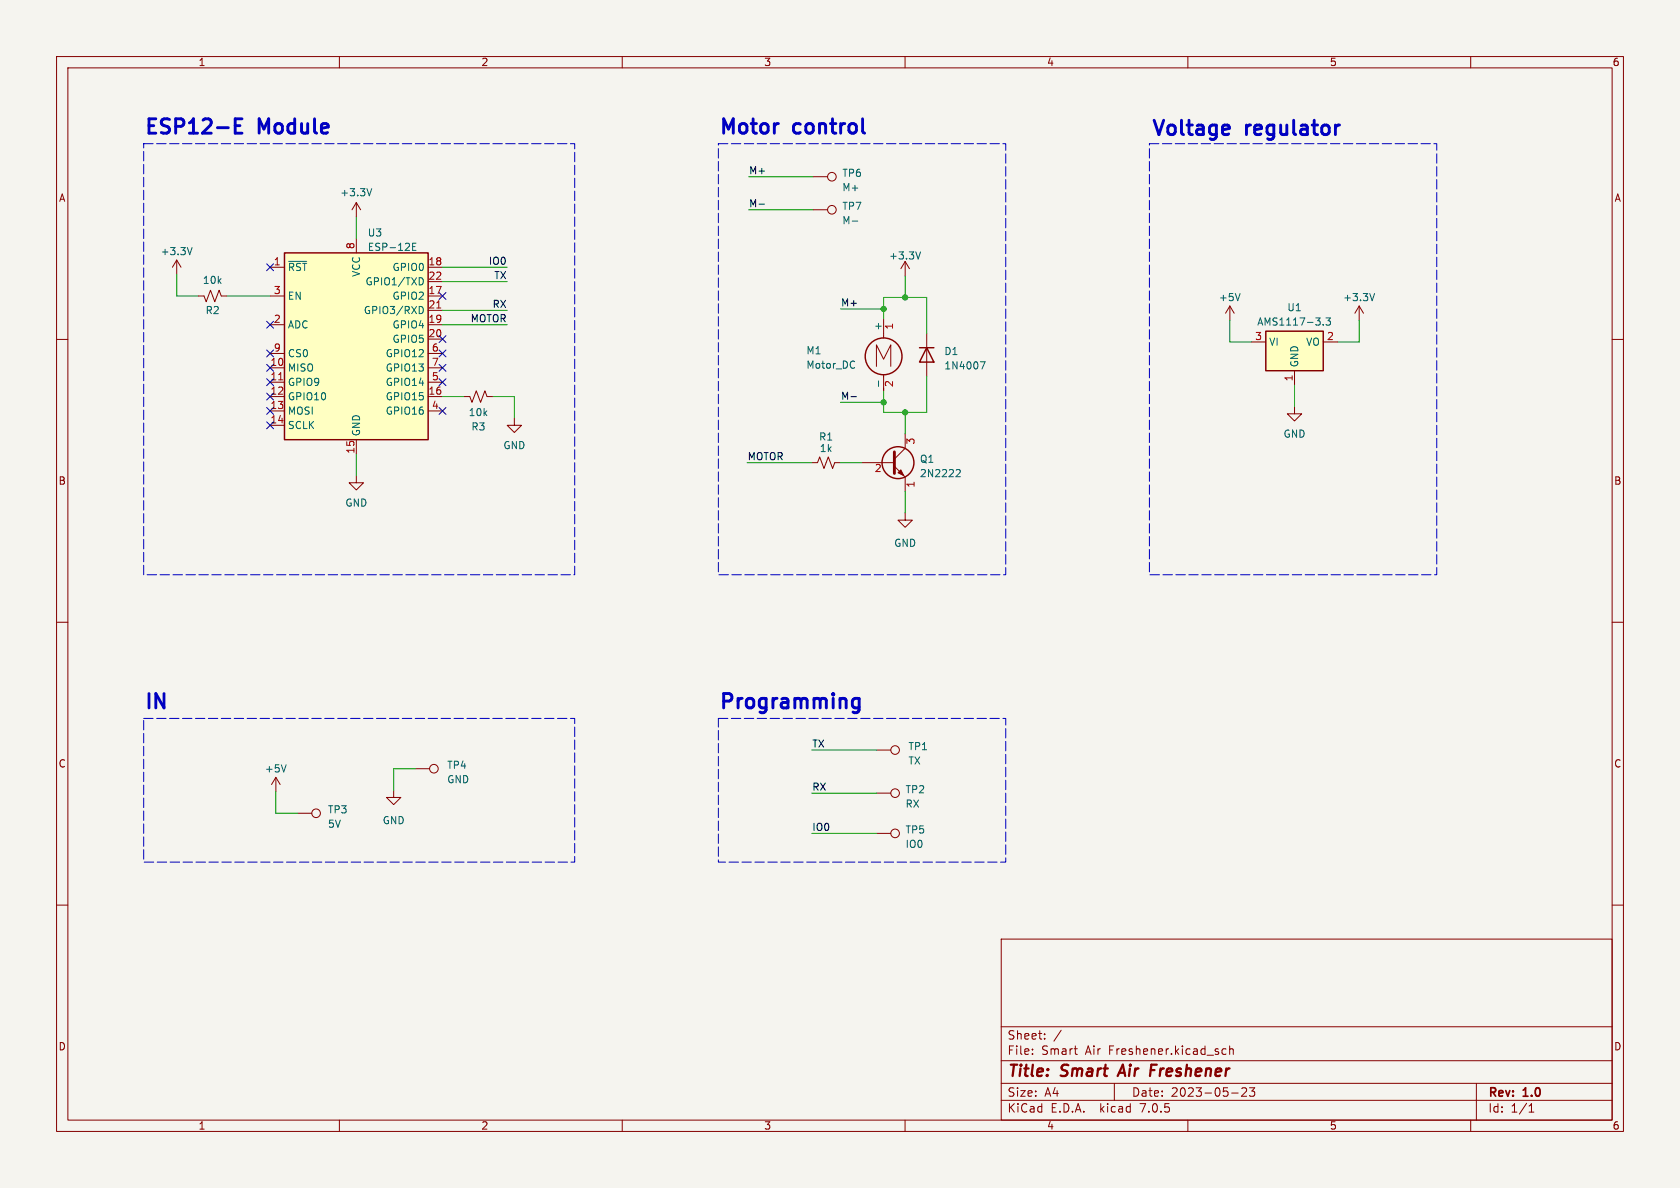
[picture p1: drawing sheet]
<svg xmlns="http://www.w3.org/2000/svg" width="297mm" height="210mm" viewBox="0 0 297 210" stroke-linecap="round" stroke-linejoin="round" font-family="sans-serif">
<path d="M0 0h297v210h-297z" fill="#f5f4ef" stroke="#f5f4ef" stroke-width=".18"/>
<g fill="none" stroke="#840000" stroke-width=".18">
<path d="M10 10h277v190h-277zM12 12h273v186h-273zM60 10v2M110 10v2M160 10v2M210 10v2M260 10v2M63 35.8l-.8 1.3M63 35.8v2.6M63 35.8l.8 1.3M143.8 37.1h2.5M143.8 31.2h2.5"/>
<path d="M10 60h2M31.2 46l-.7 1.2M31.2 46v2.5M31.2 46l.8 1.2M35.1 52.3h1l.3 1 .8-2 .8 2 .7-2 .4 1h1M47.8 52.3h2.5M47.8 47.2h2.5M47.8 57.4h2.5M63 42.2v2.5M75.7 52.3h2.5M75.7 47.2h2.5M75.7 57.4h2.5"/>
<path d="M75.7 59.9h2.5M75.7 54.9h2.5M75.7 49.8h2.5M156.2 56.4v3.3M160 46.2v2.6M160 46.2l-.7 1.3M160 46.2l.8 1.3M163.8 58.9v7.6M217.4 54.1v2.5M217.4 54.1l-.7 1.3M217.4 54.1l.8 1.3M240.3 54.1l-.8 1.3"/>
<path d="M240.3 54.1v2.5M240.3 54.1l.7 1.3M285 60h2M47.8 70.1h2.5M47.8 65h2.5M47.8 67.6h2.5M47.8 72.6h2.5M47.8 75.2h2.5M47.8 62.5h2.5M63 77.7v2.6M75.7 70.1h2.5M75.7 65h2.5"/>
<path d="M75.7 67.6h2.5M75.7 72.6h2.5M75.7 62.5h2.5M82 70.1h1.1l.3 1 .8-2 .8 2 .7-2 .4 1h1M90.9 73.9v1.3h1.3l-1.3 1.3-1.2-1.3h1.2M154.9 64.8v-3.8l1.3 2.5 1.3-2.5v3.8M156.2 66.2v2.9M160 76.7v2.5l-1.9 2M221.2 60.5h2.6M228.9 71.9v1.3h1.2l-1.2 1.2-1.3-1.2h1.3M228.9 65.5v2.6M233.9 60.5h2.6"/>
<path d="M63 84.1v1.2h1.3l-1.3 1.3-1.3-1.3h1.3M143.5 81.8h1l.4-1 .8 2 .7-2 .8 2 .4-1h1M152.4 81.8h5.7M158.1 82.4l1.9 1.9v2.6M160 90.7v1.2h1.3l-1.3 1.3-1.3-1.3h1.3M10 110h2M285 110h2M48.8 137.4l-.8 1.3M48.8 137.4v2.6M48.8 137.4l.7 1.3M69.6 139.7v1.3h1.3l-1.3 1.2-1.3-1.2h1.3M73.4 135.9h2.5"/>
<path d="M154.9 132.6h2.6M10 160h2M52.6 143.8h2.5M154.9 147.3h2.6M154.9 140.2h2.6M285 160h2M177 166h108v32h-108zM60 198v2M110 198v2M160 198v2M177 194.5h108M177 191.5h108"/>
<path d="M177 187.5h108M177 181.5h108M182.5 186.3v.1M182.5 185.5v.1M184.7 183.6v.1M184.7 182.8v.1M187.6 182.1l-1.3 2M189.9 185.4h.6M190.2 186.3l.3 .1M197 191.5v3M210 198v2M216.7 185.5l-.4-.1-.3 .3v.4l.2 .2h.5"/>
<path d="M217.4 185.5l.2-.1 .4 .1v.9M217.4 184.9v1.5M217.7 193.2h1.2M219.5 192.4l.6-.1 .2 .1 .1 .3-.9 1.1h.9M220.9 192.3h.9l-.5 .6 .4 .1v.7l-.2 .1h-.4l-.2-.1M260 198v2M261 191.5v6.5M270.3 196.6h.9M270.3 195.5l.4-.4v1.5"/>
<circle cx="147.1" cy="37.1" r=".76"/>
<circle cx="147.1" cy="31.2" r=".76"/>
<circle cx="76.7" cy="135.9" r=".76"/>
<circle cx="158.2" cy="132.6" r=".76"/>
<circle cx="55.9" cy="143.8" r=".76"/>
<circle cx="158.2" cy="140.2" r=".76"/>
<circle cx="158.2" cy="147.3" r=".76"/>
</g>
<g fill="none" stroke="#006464" stroke-width=".18">
<path d="M65.7 33.3l-.4 1.3M150.7 39.1h.9M34 43.8l-.5 1.2M51 46.2h3.2M72.9 43.6h.5M73.5 43h-.6v1.3h.6M74.4 54.2a.68 .68 0 0 1 .4 .6 .68 .68 0 0 1-.4 .6M74.4 49.1a.68 .68 0 0 1 .4 .6 .68 .68 0 0 1-.4 .7M162.7 44.5l-.4 1.3M219.2 51.9l-.4 1.3M233.9 57.4v.1M234.4 56.2h.8l-.4 .5 .3 .1v.6l-.1 .1-.6-.1"/>
<path d="M243 51.9l-.4 1.3M155.3 67.3v1M173.3 64h.8l-.5 1.2M169.2 83l.4 .1 .2 .3-.8 .9h.8M50.6 135.2l-.4 1.3"/>
</g>
<g fill="#ffffc2" stroke="#ffffc2" stroke-width=".18">
<path d="M50.3 44.7h25.4v33h-25.4z"/>
<path d="M223.8 58.5h10.1v7h-10.1z"/>
</g>
<g fill="none" stroke="#840000" stroke-width=".25">
<path d="M50.3 44.7h25.4v33h-25.4zM223.8 58.5h10.1v7h-10.1zM162.6 61.5h2.5M163.8 61.5l1.3 2.5h-2.5z"/>
<circle cx="156.2" cy="63" r="3.3"/>
<circle cx="158.7" cy="81.8" r="2.82"/>
</g>
<path d="M77.2 54.4h.7M49.3 67.1h.7" fill="none" stroke="#a90000" stroke-width=".18"/>
<path d="M158.1 79.9v3.8" fill="none" stroke="#840000" stroke-width=".51"/>
<path d="M158.7 83.6l.6-.5 .5 1z" fill="#840000" stroke="#840000" stroke-width=".18"/>
<path d="M134.2 36.1h1M150.4 70.1h1" fill="none" stroke="#0f0f0f" stroke-width=".18"/>
<path d="M41.6 22.2h.8M42.8 21h-1.2v2.5h1.2M236.6 22.1h.2M150.9 125l.3 .1 .7-.1M150.9 123.6l.3-.2 .7 .2M151.9 123.4v2.1a.69 .69 0 0 1-1.1 .4" fill="none" stroke="#0000c2" stroke-width=".51"/>
<path d="M25.4 25.4h76.2v76.2h-76.2v-76.2M127 25.4h50.8v76.2h-50.8v-76.2M203.2 25.4h50.8v76.2h-50.8v-76.2M25.4 127h76.2v25.4h-76.2v-25.4M127 127h50.8v25.4h-50.8v-25.4" fill="none" stroke="#0000c2" stroke-width=".18" stroke-dasharray="1.7 .6"/>
<g fill="none" stroke="#009600" stroke-width=".18">
<path d="M63 38.4v3.8M132.3 37.1h11.5M132.3 31.2h11.5M31.2 48.5v3.8h3.9M40.1 52.3h7.7M78.2 54.9h11.5M78.2 47.2h11.5M78.2 57.4h11.5M78.2 49.8h11.5M148.6 54.6h7.6M156.2 56.4v-3.8h7.6v6.3M160 48.8v3.8"/>
<path d="M217.4 56.6v3.9h3.8M240.3 56.6v3.9h-3.8M78.2 70.1h3.8M87.1 70.1h3.8v3.8M148.6 71.1h7.6M160 72.9v3.8M163.8 66.5v6.4h-7.6v-3.8M228.9 68.1v3.8M63 80.3v3.8M132.1 81.8h11.4M148.6 81.8h3.8M160 86.9v3.8"/>
<path d="M48.8 140v3.8h3.8M73.4 135.9h-3.8v3.8M143.5 132.6h11.4M143.5 140.2h11.4M143.5 147.3h11.4"/>
</g>
<g fill="none" stroke="#000084" stroke-width=".18">
<path d="M47.1 46.6l1.3 1.3M47.1 56.8l1.3 1.2M48.4 46.6l-1.3 1.3M48.4 56.8l-1.3 1.2M77.6 59.3l1.2 1.3M77.6 51.7l1.2 1.2M78.8 59.3l-1.2 1.3M78.8 51.7l-1.2 1.2M47.1 67l1.3 1.2M47.1 69.5l1.3 1.2M47.1 74.6l1.3 1.2M47.1 72l1.3 1.3"/>
<path d="M47.1 61.9l1.3 1.2M47.1 64.4l1.3 1.2M48.4 67l-1.3 1.2M48.4 69.5l-1.3 1.2M48.4 74.6l-1.3 1.2M48.4 72l-1.3 1.3M48.4 61.9l-1.3 1.2M48.4 64.4l-1.3 1.2M77.6 72l1.2 1.3M77.6 67l1.2 1.2M77.6 64.4l1.2 1.2M77.6 61.9l1.2 1.2"/>
<path d="M78.8 72l-1.2 1.3M78.8 67l-1.2 1.2M78.8 64.4l-1.2 1.2M78.8 61.9l-1.2 1.2"/>
</g>
<g fill="#009600" stroke="#009600" stroke-width=".18">
<circle cx="156.2" cy="54.6" r=".46"/>
<circle cx="156.2" cy="71.1" r=".46"/>
<circle cx="160" cy="52.6" r=".46"/>
<circle cx="160" cy="72.9" r=".46"/>
</g>
<g font-size="3.5" fill="#0000c2">
<text x="25.4" y="23.9">ESP12-E</text>
<text x="45.6" y="23.9">Module</text>
<text x="127" y="23.9">Motor</text>
<text x="140.2" y="23.9">control</text>
<text x="203.5" y="24.1">Voltage</text>
<text x="220.2" y="24.1">regulator</text>
<text x="25.4" y="125.5">IN</text>
<text x="127" y="125.5">Programming</text>
</g>
<g font-size="2.8" fill="#840000">
<text x="178" y="190.8">Title:</text>
<text x="187.5" y="190.8">Smart</text>
<text x="198.3" y="190.8">Air Freshener</text>
</g>
<g font-size="2.1" fill="#840000">
<text x="178" y="183.9">Sheet:</text>
<text x="178" y="186.6">File:</text>
<text x="184" y="186.6">Smart</text>
<text x="191.8" y="186.6">Air</text>
<text x="196" y="186.6">Freshener.kicad_sch</text>
<text x="178" y="196.8">KiCad</text>
<text x="178" y="194">Size:</text>
<text x="184.6" y="194">A4</text>
<text x="185.7" y="196.8">E.D.A.</text>
<text x="194.4" y="196.8">kicad</text>
<text x="200" y="194">Date:</text>
<text x="201.5" y="196.8">7.0.5</text>
<text x="206.9" y="194">2023-05-23</text>
<text x="263" y="194.2">Rev:</text>
<text x="263" y="196.8">Id:</text>
<text x="267" y="196.8">1/1</text>
<text x="269.2" y="194.2">1.0</text>
</g>
<g font-size="1.8" fill="#840000">
<text x="35" y="11.8">1</text>
<text x="85" y="11.8">2</text>
<text x="135" y="11.8">3</text>
<text x="185" y="11.8">4</text>
<text x="235" y="11.8">5</text>
<text x="285" y="11.8">6</text>
<text x="10.4" y="35.8">A</text>
<text x="285.4" y="35.8">A</text>
<text x="10.3" y="85.8">B</text>
<text x="285.3" y="85.8">B</text>
<text x="10.3" y="135.8">C</text>
<text x="285.3" y="135.8">C</text>
<text x="10.3" y="185.8">D</text>
<text x="285.3" y="185.8">D</text>
<text x="35" y="199.8">1</text>
<text x="85" y="199.8">2</text>
<text x="135" y="199.8">3</text>
<text x="185" y="199.8">4</text>
<text x="235" y="199.8">5</text>
<text x="285" y="199.8">6</text>
</g>
<g font-size="1.8" fill="#006464">
<text x="60.1" y="34.9">+3.3V</text>
<text x="148.9" y="31.4">TP6</text>
<text x="148.9" y="34">M+</text>
<text x="65" y="42">U3</text>
<text x="148.9" y="37.3">TP7</text>
<text x="148.9" y="39.8">M-</text>
<text x="28.3" y="45.3">+3.3V</text>
<text x="65" y="44.5">ESP-12E</text>
<text x="157.1" y="46">+3.3V</text>
<text x="35.8" y="50.4">10k</text>
<text x="50.8" y="48.1">~{RST}</text>
<text x="50.8" y="53.1">EN</text>
<text x="63.8" y="49" transform="rotate(-90 63.8 49)">VCC</text>
<text x="64.6" y="50.6">GPIO1/TXD</text>
<text x="69.4" y="53.1">GPIO2</text>
<text x="69.4" y="48.1">GPIO0</text>
<text x="215.4" y="53.4">+5V</text>
<text x="237.4" y="53.4">+3.3V</text>
<text x="36.3" y="55.7">R2</text>
<text x="50.8" y="58.2">ADC</text>
<text x="64.3" y="55.7">GPIO3/RXD</text>
<text x="69.4" y="58.2">GPIO4</text>
<text x="156" y="58.5" transform="rotate(-90 156 58.5)">+</text>
<text x="222.2" y="57.7">AMS1117-3.3</text>
<text x="227.5" y="55.2">U1</text>
<text x="50.8" y="65.8">MISO</text>
<text x="50.8" y="63.3">CS0</text>
<text x="68.2" y="63.3">GPIO12</text>
<text x="68.2" y="65.8">GPIO13</text>
<text x="69.4" y="60.8">GPIO5</text>
<text x="142.5" y="62.8">M1</text>
<text x="142.5" y="65.3">Motor_DC</text>
<text x="166.9" y="62.9">D1</text>
<text x="166.9" y="65.5">1N4007</text>
<text x="224.3" y="61.3">VI</text>
<text x="229.7" y="65" transform="rotate(-90 229.7 65)">GND</text>
<text x="230.9" y="61.3">VO</text>
<text x="50.8" y="68.4">GPIO9</text>
<text x="50.8" y="70.9">GPIO10</text>
<text x="68.2" y="70.9">GPIO15</text>
<text x="68.2" y="68.4">GPIO14</text>
<text x="50.8" y="73.5">MOSI</text>
<text x="50.8" y="76">SCLK</text>
<text x="63.8" y="77.2" transform="rotate(-90 63.8 77.2)">GND</text>
<text x="68.2" y="73.5">GPIO16</text>
<text x="82.8" y="73.7">10k</text>
<text x="83.3" y="76.3">R3</text>
<text x="226.9" y="77.5">GND</text>
<text x="88.9" y="79.6">GND</text>
<text x="144.7" y="78">R1</text>
<text x="144.9" y="80.1">1k</text>
<text x="162.6" y="82">Q1</text>
<text x="61" y="89.7">GND</text>
<text x="162.6" y="84.5">2N2222</text>
<text x="158" y="96.8">GND</text>
<text x="46.8" y="136.7">+5V</text>
<text x="79" y="136.1">TP4</text>
<text x="160.5" y="132.8">TP1</text>
<text x="160.5" y="135.3">TX</text>
<text x="57.9" y="144">TP3</text>
<text x="79" y="138.6">GND</text>
<text x="160" y="140.4">TP2</text>
<text x="160" y="142.9">RX</text>
<text x="57.9" y="146.5">5V</text>
<text x="67.6" y="145.9">GND</text>
<text x="160" y="147.5">TP5</text>
<text x="160" y="150.1">IO0</text>
</g>
<g font-size="1.8" fill="#0f0f0f">
<text x="132.3" y="30.9">M+</text>
<text x="132.3" y="36.7">M-</text>
<text x="86.4" y="46.9">IO0</text>
<text x="87.4" y="49.4">TX</text>
<text x="83.2" y="57.1">MOTOR</text>
<text x="87.1" y="54.5">RX</text>
<text x="148.6" y="54.3">M+</text>
<text x="148.6" y="70.8">M-</text>
<text x="132.1" y="81.4">MOTOR</text>
<text x="143.5" y="132.2">TX</text>
<text x="143.5" y="139.9">RX</text>
<text x="143.5" y="147">IO0</text>
</g>
<g font-size="1.8" fill="#a90000">
<text x="48.4" y="47">1</text>
<text x="62.7" y="44.1" transform="rotate(-90 62.7 44.1)">8</text>
<text x="75.7" y="47">18</text>
<text x="48.4" y="52.1">3</text>
<text x="75.7" y="52.1">17</text>
<text x="75.7" y="49.5">22</text>
<text x="48.4" y="57.2">2</text>
<text x="75.7" y="57.2">19</text>
<text x="75.7" y="59.7">20</text>
<text x="75.7" y="54.6">21</text>
<text x="158.1" y="58.3" transform="rotate(-90 158.1 58.3)">1</text>
<text x="47.7" y="64.8">10</text>
<text x="48.4" y="62.2">9</text>
<text x="76.3" y="62.2">6</text>
<text x="76.3" y="64.8">7</text>
<text x="221.8" y="60.2">3</text>
<text x="234.5" y="60.2">2</text>
<text x="47.7" y="67.3">11</text>
<text x="47.7" y="69.9">12</text>
<text x="75.7" y="69.9">16</text>
<text x="76.3" y="67.3">5</text>
<text x="158.1" y="68.5" transform="rotate(-90 158.1 68.5)">2</text>
<text x="228.6" y="67.5" transform="rotate(-90 228.6 67.5)">1</text>
<text x="47.7" y="72.4">13</text>
<text x="47.7" y="74.9">14</text>
<text x="76.3" y="72.4">4</text>
<text x="62.7" y="80.3" transform="rotate(-90 62.7 80.3)">15</text>
<text x="154.6" y="83.7">2</text>
<text x="161.9" y="78.6" transform="rotate(-90 161.9 78.6)">3</text>
<text x="161.9" y="86.3" transform="rotate(-90 161.9 86.3)">1</text>
</g>
</svg>
